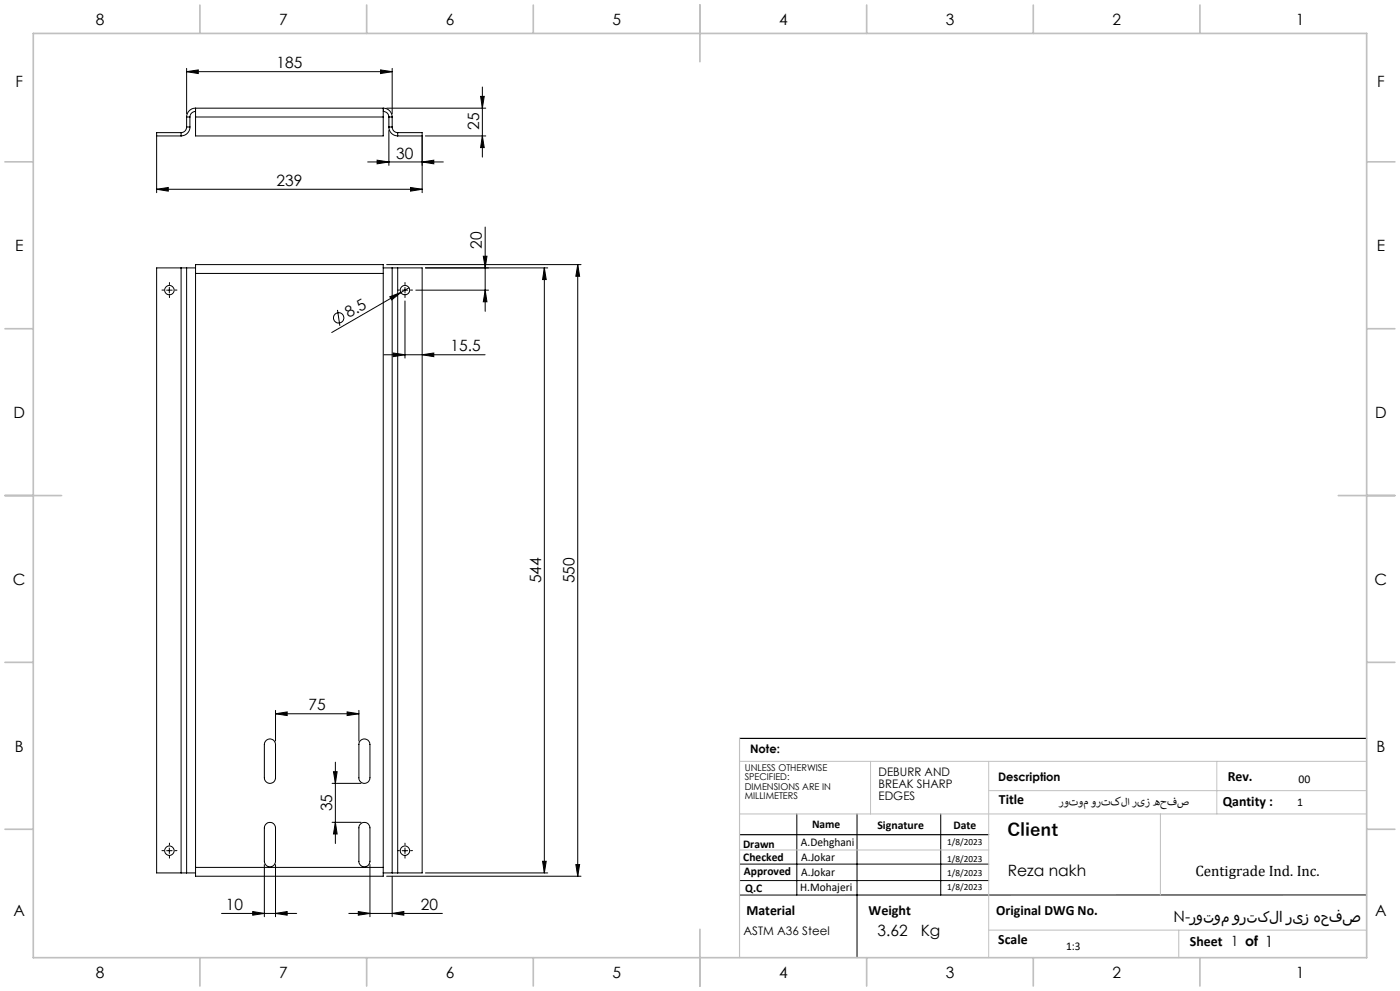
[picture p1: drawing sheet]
<svg xmlns="http://www.w3.org/2000/svg" width="420mm" height="297mm" viewBox="0 0 420 297" stroke-linecap="round" stroke-linejoin="round" font-family="sans-serif">
<g fill="none" stroke="#000" stroke-width=".3">
<path d="M54.3 39.8h-7.3v17.9M54.3 39.8v.9M56 38.1a1.69 1.69 0 0 1-1.7 1.7M56 35.1v3M56 35.1h1M56 38.1h1M56 21.5l3.5-.5v1zM56 20.5v13.6M56 21.5h61.7M57 38.1a2.65 2.65 0 0 1-2.7 2.6M57 35.1v3M58.7 32.4v2.7"/>
<path d="M58.7 32.4a2.65 2.65 0 0 0-2.7 2.7M58.7 33.4a1.69 1.69 0 0 0-1.7 1.7M58.7 35.1v5.6h56.3v-5.6M58.7 32.4h56.3M58.7 35.1h56.3M114.2 21l3.5 .5-3.5 .5zM115 32.4v2.7M115 32.4a2.65 2.65 0 0 1 2.7 2.7M115 33.4a1.69 1.69 0 0 1 1.7 1.7M116 32.4h29.7M116.7 38.1a2.65 2.65 0 0 0 2.6 2.6M116.7 35.1v3"/>
<path d="M116.7 35.1h1M116.7 38.1h1M116.7 39.1v10.5M117.7 38.1a1.69 1.69 0 0 0 1.6 1.7M117.7 35.1v3M117.7 20.5v13.6M119.3 39.8h7.3v17.9M119.3 39.8v.9M144.2 28.9h1.1l-.6 3.5zM144.7 26.1v21M47 56.7l3.5-.5v1.1zM47 40.7h7.3"/>
<path d="M47 56.7h79.6M110.3 48.5h22.7M113.1 48l3.6 .5-3.6 .6zM119.3 40.7h7.3M123.2 56.2l3.4 .5-3.4 .6zM126.6 48.5l3.5-.5v1.1zM127.6 40.7h18.1M144.7 40.7l.6 3.5h-1.1zM116 79.3h58.3M145 76.8h1.1l-.5 3.5zM145.6 68v25.3M173.3 79.3v183.3"/>
<path d="M173.3 79.3l.6 3.5h-1.1zM50 87h1.6M50.8 86.1v1.7M54.3 80.3h1.7M54.3 80.3h-7.3v181.3h7.3M54.3 80.3v181.3M56 80.3h2.7M56 80.3v181.3M58.7 80.3v-1h56.3v1M58.7 80.3v181.3M58.7 81.9h56.3M101.2 92.9l.8 4.7"/>
<path d="M115 80.3h2.7M115 80.3v181.3M116.9 88.9l3.4-1.2-2.8 2.2zM117.7 80.3h1.6M117.7 80.3v181.3M119.3 80.3h7.3v181.3h-7.3M119.3 80.3v181.3M120.3 87.7l-20.8 12M120.6 87h1.7M121.5 86.1v1.7M121.5 90.2v17.1M122.7 86.3l-2.4 1.4"/>
<path d="M124.7 87h21.8M127.6 80.3h36.7M145.6 87l.5 3.4h-1.1zM163.3 80.3v181.3M163.3 80.3l.6 3.5h-1.1zM115.1 106.3h30.4M118 105.8l3.5 .5-3.5 .6zM126.6 106.3l3.5-.5v1.1zM82.7 213.9l3.4-.5v1.1zM82.7 212.9v9.2M82.7 213.9h25M104.1 213.4l3.6 .5-3.6 .6z"/>
<path d="M107.7 212.9v9.2M79.9 221.9a1.67 1.67 0 0 1 1.8-.3 1.67 1.67 0 0 1 1 1.5v10a1.68 1.68 0 0 1-1.7 1.7 1.68 1.68 0 0 1-1.7-1.7v-10zM99.6 234.8h8.7M100 231.3h1.1l-.5 3.5zM100.6 228.4v24.4M108.2 221.9a1.67 1.67 0 0 1 1.8-.3 1.67 1.67 0 0 1 1 1.5v10a1.66 1.66 0 0 1-1.7 1.7 1.66 1.66 0 0 1-1.6-1.7v-10v-.5zM50 254.9h1.6M50.8 254.1v1.7M58.7 260h56.3M79.3 259.1v15.6M79.9 246.9a1.65 1.65 0 0 1 1.8-.3 1.65 1.65 0 0 1 1 1.5v10a1.68 1.68 0 0 1-1.7 1.7 1.68 1.68 0 0 1-1.7-1.7v-10zM82.7 259.1v15.6"/>
<path d="M99.6 246.4h8.7M100.6 246.4l.5 3.5h-1.1zM108.2 246.9a1.65 1.65 0 0 1 1.8-.3 1.65 1.65 0 0 1 1 1.5v10a1.66 1.66 0 0 1-1.7 1.7 1.66 1.66 0 0 1-1.6-1.7v-10v-.5zM111 259.1v15.6M120.6 254.9h1.7M121.5 254.1v1.7M162.8 258.1h1.1l-.6 3.5zM172.8 259.1h1.1l-.6 3.5zM221.9 259h74.7M239 243.9v24.3M257.1 243.9v43.1M282.2 243.9v24.3"/>
<path d="M54.3 261.6h1.7M56 261.6h2.7M58.7 261.6v1h56.3v-1M66.5 273.8h22.5M75.8 273.2l3.5 .6-3.5 .5zM82.7 273.8l3.4-.6v1.1zM104.6 273.8h28.1M107.5 273.2l3.5 .6-3.5 .5zM115 261.6h2.7M116 262.6h58.3M117.7 261.6h1.6M117.7 273.8l3.4-.6v1.1z"/>
<path d="M117.7 262.6v12.1M127.6 261.6h36.7M221.9 263.9h74.7M410 268.2h-188.1"/>
<circle cx="50.8" cy="87" r="1.41"/>
<circle cx="101.6" cy="95.3" r="1.55"/>
<circle cx="121.5" cy="87" r="1.41"/>
<circle cx="50.8" cy="255" r="1.41"/>
<circle cx="121.5" cy="255" r="1.41"/>
</g>
<g fill="none" stroke="#000" stroke-width=".3" stroke-dasharray="15.2 1.3 1.3 1.3">
<path d="M49.2 86.9h-.6M50.8 85.3v-.6M50.8 88.6v.6M52.5 86.9h.6M119.8 86.9h-.5M121.5 85.3v-.6M121.5 88.6v.6M123.2 86.9h.6M49.2 254.9h-.6M50.8 253.3v-.6M50.8 256.6v.6M52.5 254.9h.6"/>
<path d="M119.8 254.9h-.5M121.5 253.3v-.6M121.5 256.6v.6M123.2 254.9h.6"/>
</g>
<path d="M221.9 221.3h188.1M221.9 250.2h74.7" fill="none" stroke="#000" stroke-width=".35"/>
<path d="M221.9 228.2h188.1M261.2 228.2v15.7M296.6 228.2v58.8M296.6 237h113.4M365.1 228.2v15.7M221.9 243.9h188.1M221.9 254.7h74.7M348.1 243.9v24.3M296.6 278.8h113.4M353.6 278.8v8.2" fill="none" stroke="#c0c0c0" stroke-width=".3"/>
<path d="M221.9 221.3v65.7" fill="none" stroke="#c0c0c0" stroke-width=".35"/>
<g fill="none" stroke="#c0c0c0" stroke-width=".5">
<path d="M10 10h400v277h-400zM60 1.5v8.5M110 1.5v8.5M160 1.5v8.5M210 1.5v17M260 1.5v8.5M310 1.5v8.5M360 1.5v8.5M1.5 48.5h8.5M410 48.5h8.5M1.5 98.5h8.5M410 98.5h8.5"/>
<path d="M1.5 148.5h17M401.5 148.5h17M1.5 198.5h8.5M410 198.5h8.5M1.5 248.5h8.5M410 248.5h8.5M210 278.5v17M60 287v8.5M110 287v8.5M160 287v8.5M260 287v8.5M310 287v8.5"/>
<path d="M360 287v8.5"/>
</g>
<g fill="#000">
<path d="M116.9 88.9l3.4-1.2-2.8 2.2z"/>
<path d="M56 21.5l3.5-.5v1zM114.2 21l3.5 .5-3.5 .5z"/>
<path d="M47 56.7l3.5-.5v1.1zM123.2 56.2l3.4 .5-3.4 .6z"/>
<path d="M113.1 48l3.6 .5-3.6 .6zM126.6 48.5l3.5-.5v1.1z"/>
<path d="M144.7 40.7l.6 3.5h-1.1zM144.2 28.9h1.1l-.6 3.5z"/>
<path d="M145.6 87l.5 3.4h-1.1zM145 76.8h1.1l-.5 3.5z"/>
<path d="M118 105.8l3.5 .5-3.5 .6zM126.6 106.3l3.5-.5v1.1z"/>
<path d="M82.7 213.9l3.4-.5v1.1zM104.1 213.4l3.6 .5-3.6 .6z"/>
<path d="M100 231.3h1.1l-.5 3.5zM100.6 246.4l.5 3.5h-1.1zM173.3 79.3l.6 3.5h-1.1zM172.8 259.1h1.1l-.6 3.5z"/>
<path d="M75.8 273.2l3.5 .6-3.5 .5zM82.7 273.8l3.4-.6v1.1z"/>
<path d="M107.5 273.2l3.5 .6-3.5 .5zM117.7 273.8l3.4-.6v1.1z"/>
<path d="M162.8 258.1h1.1l-.6 3.5zM163.3 80.3l.6 3.5h-1.1z"/>
</g>
<text font-size="5.3" x="302.2" y="250.7">Client</text>
<g font-size="4.7">
<text x="28.7" y="7.6">8</text>
<text x="83.7" y="7.6">7</text>
<text x="133.7" y="7.6">6</text>
<text x="183.7" y="7.6">5</text>
<text x="233.7" y="7.6">4</text>
<text x="283.7" y="7.6">3</text>
<text x="333.7" y="7.6">2</text>
<text x="388.7" y="7.6">1</text>
<text x="83" y="20.5">185</text>
<text x="4.6" y="26.1">F</text>
<text x="413.1" y="26.1">F</text>
<text x="143.7" y="39" transform="rotate(-90 143.7 39)">25</text>
<text x="118.8" y="47.5">30</text>
<text x="83" y="55.7">239</text>
<text x="4.5" y="75.3">E</text>
<text x="144.5" y="74.5" transform="rotate(-90 144.5 74.5)">20</text>
<text x="413" y="75.3">E</text>
<text x="104.7" y="95.4" transform="rotate(-30 104.7 95.4)">8.5</text>
<text x="135.2" y="105.3">15.5</text>
<text x="4" y="125.3">D</text>
<text x="412.5" y="125.3">D</text>
<text x="3.9" y="175.3">C</text>
<text x="162.3" y="174.8" transform="rotate(-90 162.3 174.8)">544</text>
<text x="172.3" y="174.8" transform="rotate(-90 172.3 174.8)">550</text>
<text x="412.4" y="175.3">C</text>
<text x="92.6" y="212.9">75</text>
<text x="4.4" y="225.3">B</text>
<text x="412.9" y="225.3">B</text>
<text x="99.6" y="243.2" transform="rotate(-90 99.6 243.2)">35</text>
<text x="302.3" y="262.6">Reza nakh</text>
<text x="4" y="274.6">A</text>
<text x="67.8" y="272.7">10</text>
<text x="126.3" y="272.7">20</text>
<text x="412.5" y="274.6">A</text>
<text x="263.3" y="280.5">3.62</text>
<text x="276.2" y="280.5">Kg</text>
<text x="352.1" y="276.4">N-روتوم ورتکلا ریز هحفص</text>
<text x="28.7" y="293.1">8</text>
<text x="83.7" y="293.1">7</text>
<text x="133.7" y="293.1">6</text>
<text x="183.7" y="293.1">5</text>
<text x="233.7" y="293.1">4</text>
<text x="283.7" y="293.1">3</text>
<text x="333.7" y="293.1">2</text>
<text x="388.7" y="293.1">1</text>
</g>
<text font-size="4.5" x="358.6" y="262.6">Centigrade Ind. Inc.</text>
<g font-size="4.2">
<text x="368.3" y="234.1">Rev.</text>
<text x="299.7" y="240.9">Title</text>
<text x="366.8" y="241.6">Qantity :</text>
<text x="223.9" y="274.2">Material</text>
<text x="260.6" y="274.2">Weight</text>
<text x="298.9" y="274.2">Original DWG No.</text>
<text x="299.5" y="282.8">Scale</text>
<text x="357" y="283.6">Sheet 1 of 1</text>
</g>
<g font-size="3.5">
<text x="225" y="225.7">Note:</text>
<text x="263.6" y="232.6">DEBURR AND</text>
<text x="263.6" y="236.1">BREAK SHARP</text>
<text x="263.6" y="239.7">EDGES</text>
<text x="299.4" y="234.1">Description</text>
<text x="389.6" y="234.7">00</text>
<text x="317.6" y="241.6">روتوم ورتکلا ریز هحفص</text>
<text x="389.2" y="241.6">1</text>
<text x="243.6" y="248.1">Name</text>
<text x="263.2" y="248.5">Signature</text>
<text x="286" y="248.5">Date</text>
<text x="222.9" y="254">Drawn</text>
<text x="240.3" y="253.6">A.Dehghani</text>
<text x="240.4" y="257.9">A.Jokar</text>
<text x="223" y="258.1">Checked</text>
<text x="223.2" y="262.1">Approved</text>
<text x="240.4" y="262.4">A.Jokar</text>
<text x="223.6" y="267.4">Q.C</text>
<text x="240.1" y="267.1">H.Mohajeri</text>
<text x="223.1" y="280.2">ASTM A36 Steel</text>
<text x="319.8" y="284.6">1:3</text>
</g>
<g font-size="2.8">
<text x="223.4" y="231">UNLESS OTHERWISE</text>
<text x="223.4" y="233.8">SPECIFIED:</text>
<text x="223.4" y="236.7">DIMENSIONS ARE IN</text>
<text x="223.4" y="239.5">MILLIMETERS</text>
<text x="284.2" y="253.2">1/8/2023</text>
<text x="284.2" y="258.4">1/8/2023</text>
<text x="284.2" y="262.7">1/8/2023</text>
<text x="284.2" y="266.6">1/8/2023</text>
</g>
</svg>
